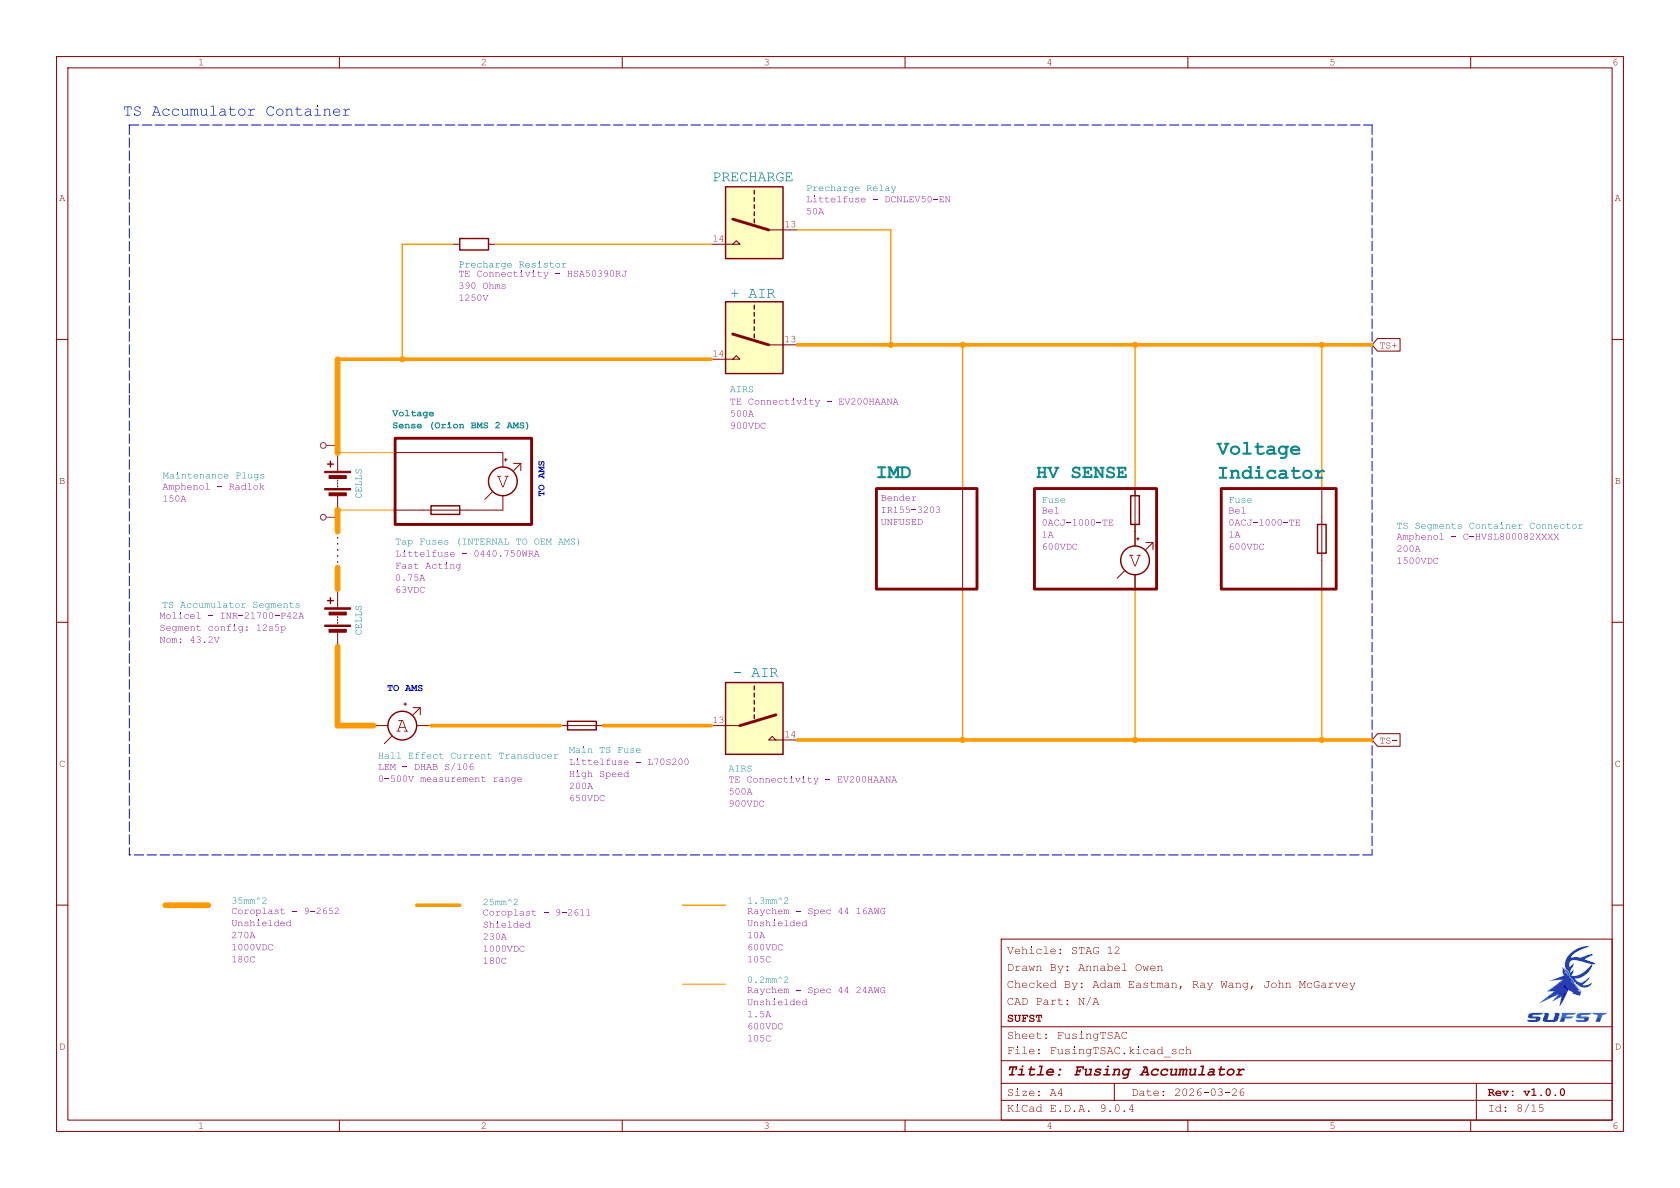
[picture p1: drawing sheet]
(kicad_sch
 (version 20250114)
 (generator "eeschema")
 (generator_version "9.0")
 (paper "A4")
 (title_block
  (title "Fusing Accumulator")
  (date "2026-03-26")
  (rev "v1.0.0")
  (company "SUFST")
  (comment 1 "STAG 12")
  (comment 2 "Annabel Owen")
  (comment 3 "Adam Eastman, Ray Wang, John McGarvey")
  (comment 4 "N/A"))
 (lib_symbols
  (symbol "Ammeter_DC_1"
   (pin_numbers (hide yes))
   (pin_names
    (offset 0.0254) (hide yes)) (exclude_from_sim no) (in_bom yes) (on_board yes)
   (property "Reference" "MES1" (at 7.62 0.4445 90) (effects (font (size 1.27 1.27))))
   (property "Value" "Ammeter_DC" (at 5.08 0.4445 90) (effects (font (size 1.27 1.27))))
   (property "Footprint" "" (at 0 2.54 90) (effects (font (size 1.27 1.27)) (hide yes)))
   (property "Datasheet" "~" (at 0 2.54 90) (effects (font (size 1.27 1.27)) (hide yes)))
   (property "Description" "DC ammeter" (at 0 0 0) (effects (font (size 1.27 1.27)) (hide yes)))
   (symbol "Ammeter_DC_1_0_0"
    (polyline (pts (xy -3.175 -3.175) (xy -1.905 -1.905)) (stroke (width 0) (type default)) (fill (type none)))
    (polyline (pts (xy 1.905 3.175) (xy 3.175 3.175) (xy 3.175 1.905)) (stroke (width 0) (type default)) (fill (type none)))
    (polyline (pts (xy 1.905 1.905) (xy 3.175 3.175)) (stroke (width 0) (type default)) (fill (type none)))
    (text "A" (at 0 0 0) (effects (font (size 2.54 2.54)))))
   (symbol "Ammeter_DC_1_0_1"
    (circle (center 0 0) (radius 2.54) (stroke (width 0.254) (type default)) (fill (type none)))
    (polyline (pts (xy 0.254 3.81) (xy 0.762 3.81)) (stroke (width 0) (type default)) (fill (type none)))
    (polyline (pts (xy 0.508 4.064) (xy 0.508 3.556)) (stroke (width 0) (type default)) (fill (type none))))
   (symbol "Ammeter_DC_1_1_1"
    (pin passive line (at -5.08 0 0) (length 2.54) (name "+" (effects (font (size 1.27 1.27)))) (number "2" (effects (font (size 1.27 1.27)))))
    (pin passive line (at 5.08 0 180) (length 2.54) (name "-" (effects (font (size 1.27 1.27)))) (number "1" (effects (font (size 1.27 1.27))))))
   (embedded_fonts no))
  (symbol "Device:Battery"
   (pin_numbers (hide yes))
   (pin_names
    (offset 0) (hide yes)) (exclude_from_sim no) (in_bom yes) (on_board yes)
   (property "Reference" "BT" (at 2.54 2.54 0) (effects (font (size 1.27 1.27)) (justify left)))
   (property "Value" "Battery" (at 2.54 0 0) (effects (font (size 1.27 1.27)) (justify left)))
   (property "Footprint" "" (at 0 1.524 90) (effects (font (size 1.27 1.27)) (hide yes)))
   (property "Datasheet" "~" (at 0 1.524 90) (effects (font (size 1.27 1.27)) (hide yes)))
   (property "Description" "Multiple-cell battery" (at 0 0 0) (effects (font (size 1.27 1.27)) (hide yes)))
   (symbol "Battery_0_1"
    (rectangle (start -2.286 1.778) (end 2.286 1.524) (stroke (width 0) (type default)) (fill (type outline)))
    (rectangle (start -2.286 -1.27) (end 2.286 -1.524) (stroke (width 0) (type default)) (fill (type outline)))
    (rectangle (start -1.524 1.016) (end 1.524 0.508) (stroke (width 0) (type default)) (fill (type outline)))
    (rectangle (start -1.524 -2.032) (end 1.524 -2.54) (stroke (width 0) (type default)) (fill (type outline)))
    (polyline (pts (xy 0 1.778) (xy 0 2.54)) (stroke (width 0) (type default)) (fill (type none)))
    (polyline (pts (xy 0 0) (xy 0 0.254)) (stroke (width 0) (type default)) (fill (type none)))
    (polyline (pts (xy 0 -0.508) (xy 0 -0.254)) (stroke (width 0) (type default)) (fill (type none)))
    (polyline (pts (xy 0 -1.016) (xy 0 -0.762)) (stroke (width 0) (type default)) (fill (type none)))
    (polyline (pts (xy 0.762 3.048) (xy 1.778 3.048)) (stroke (width 0.254) (type default)) (fill (type none)))
    (polyline (pts (xy 1.27 3.556) (xy 1.27 2.54)) (stroke (width 0.254) (type default)) (fill (type none))))
   (symbol "Battery_1_1"
    (pin passive line (at 0 5.08 270) (length 2.54) (name "+" (effects (font (size 1.27 1.27)))) (number "1" (effects (font (size 1.27 1.27)))))
    (pin passive line (at 0 -5.08 90) (length 2.54) (name "-" (effects (font (size 1.27 1.27)))) (number "2" (effects (font (size 1.27 1.27))))))
   (embedded_fonts no))
  (symbol "Device:Fuse"
   (pin_numbers (hide yes))
   (pin_names
    (offset 0)) (exclude_from_sim no) (in_bom yes) (on_board yes)
   (property "Reference" "F" (at 2.032 0 90) (effects (font (size 1.27 1.27))))
   (property "Value" "Fuse" (at -1.905 0 90) (effects (font (size 1.27 1.27))))
   (property "Footprint" "" (at -1.778 0 90) (effects (font (size 1.27 1.27)) (hide yes)))
   (property "Datasheet" "~" (at 0 0 0) (effects (font (size 1.27 1.27)) (hide yes)))
   (property "Description" "Fuse" (at 0 0 0) (effects (font (size 1.27 1.27)) (hide yes)))
   (symbol "Fuse_0_1"
    (rectangle (start -0.762 -2.54) (end 0.762 2.54) (stroke (width 0.254) (type default)) (fill (type none)))
    (polyline (pts (xy 0 2.54) (xy 0 -2.54)) (stroke (width 0) (type default)) (fill (type none))))
   (symbol "Fuse_1_1"
    (pin passive line (at 0 3.81 270) (length 1.27) (name "~" (effects (font (size 1.27 1.27)))) (number "1" (effects (font (size 1.27 1.27)))))
    (pin passive line (at 0 -3.81 90) (length 1.27) (name "~" (effects (font (size 1.27 1.27)))) (number "2" (effects (font (size 1.27 1.27))))))
   (embedded_fonts no))
  (symbol "Device:R"
   (pin_numbers (hide yes))
   (pin_names
    (offset 0)) (exclude_from_sim no) (in_bom yes) (on_board yes)
   (property "Reference" "R" (at 2.032 0 90) (effects (font (size 1.27 1.27))))
   (property "Value" "R" (at 0 0 90) (effects (font (size 1.27 1.27))))
   (property "Footprint" "" (at -1.778 0 90) (effects (font (size 1.27 1.27)) (hide yes)))
   (property "Datasheet" "~" (at 0 0 0) (effects (font (size 1.27 1.27)) (hide yes)))
   (property "Description" "Resistor" (at 0 0 0) (effects (font (size 1.27 1.27)) (hide yes)))
   (symbol "R_0_1"
    (rectangle (start -1.016 -2.54) (end 1.016 2.54) (stroke (width 0.254) (type default)) (fill (type none))))
   (symbol "R_1_1"
    (pin passive line (at 0 3.81 270) (length 1.27) (name "~" (effects (font (size 1.27 1.27)))) (number "1" (effects (font (size 1.27 1.27)))))
    (pin passive line (at 0 -3.81 90) (length 1.27) (name "~" (effects (font (size 1.27 1.27)))) (number "2" (effects (font (size 1.27 1.27))))))
   (embedded_fonts no))
  (symbol "Device:Voltmeter_DC"
   (pin_numbers (hide yes))
   (pin_names
    (offset 0.0254) (hide yes)) (exclude_from_sim no) (in_bom yes) (on_board yes)
   (property "Reference" "MES" (at -3.302 1.016 0) (effects (font (size 1.27 1.27)) (justify right)))
   (property "Value" "Voltmeter_DC" (at -3.302 -0.762 0) (effects (font (size 1.27 1.27)) (justify right)))
   (property "Footprint" "" (at 0 2.54 90) (effects (font (size 1.27 1.27)) (hide yes)))
   (property "Datasheet" "~" (at 0 2.54 90) (effects (font (size 1.27 1.27)) (hide yes)))
   (property "Description" "DC voltmeter" (at 0 0 0) (effects (font (size 1.27 1.27)) (hide yes)))
   (symbol "Voltmeter_DC_0_0"
    (polyline (pts (xy -3.175 -3.175) (xy -1.905 -1.905)) (stroke (width 0) (type default)) (fill (type none)))
    (polyline (pts (xy 1.905 3.175) (xy 3.175 3.175) (xy 3.175 1.905)) (stroke (width 0) (type default)) (fill (type none)))
    (polyline (pts (xy 1.905 1.905) (xy 3.175 3.175)) (stroke (width 0) (type default)) (fill (type none)))
    (text "V" (at 0 0 0) (effects (font (size 2.54 2.54)))))
   (symbol "Voltmeter_DC_0_1"
    (circle (center 0 0) (radius 2.54) (stroke (width 0.254) (type default)) (fill (type none)))
    (polyline (pts (xy 0.254 3.81) (xy 0.762 3.81)) (stroke (width 0) (type default)) (fill (type none)))
    (polyline (pts (xy 0.508 4.064) (xy 0.508 3.556)) (stroke (width 0) (type default)) (fill (type none))))
   (symbol "Voltmeter_DC_1_1"
    (pin passive line (at 0 5.08 270) (length 2.54) (name "+" (effects (font (size 1.27 1.27)))) (number "2" (effects (font (size 1.27 1.27)))))
    (pin passive line (at 0 -5.08 90) (length 2.54) (name "-" (effects (font (size 1.27 1.27)))) (number "1" (effects (font (size 1.27 1.27))))))
   (embedded_fonts no))
  (symbol "Relay_SPST-NO_1" (exclude_from_sim no) (in_bom yes) (on_board yes)
   (property "Reference" "K19" (at 15.24 0 90) (effects (font (size 1.27 1.27)) (hide yes)))
   (property "Value" "+ AIR" (at -6.096 0.254 90) (effects (font (size 1.905 1.905))))
   (property "Footprint" "" (at 11.43 -1.27 0) (effects (font (size 1.27 1.27)) (justify left) (hide yes)))
   (property "Datasheet" "~" (at 0 0 0) (effects (font (size 1.27 1.27)) (hide yes)))
   (property "Description" "Relay SPST, normally open, EN50005" (at 0 0 0) (effects (font (size 1.27 1.27)) (hide yes)))
   (property "PN" "EV200HAANA" (at -3.81 0.254 90) (effects (font (size 1.27 1.27))))
   (property "Coil Current" "156mA" (at -3.048 8.763 90) (effects (font (size 1.27 1.27)) (hide yes)))
   (property "Contact Current" "500A" (at 4.318 8.001 90) (effects (font (size 1.27 1.27))))
   (symbol "Relay_SPST-NO_1_0_0"
    (polyline (pts (xy 7.62 5.08) (xy 7.62 2.54) (xy 6.985 3.175) (xy 7.62 3.81)) (stroke (width 0) (type default)) (fill (type none))))
   (symbol "Relay_SPST-NO_1_0_1"
    (rectangle (start -2.54 5.08) (end 10.16 -5.08) (stroke (width 0.254) (type default)) (fill (type background)))
    (polyline (pts (xy -1.905 0) (xy -1.27 0)) (stroke (width 0.254) (type default)) (fill (type none)))
    (polyline (pts (xy -0.635 0) (xy 0 0)) (stroke (width 0.254) (type default)) (fill (type none)))
    (polyline (pts (xy 0.635 0) (xy 1.27 0)) (stroke (width 0.254) (type default)) (fill (type none)))
    (polyline (pts (xy 1.905 0) (xy 2.54 0)) (stroke (width 0.254) (type default)) (fill (type none)))
    (polyline (pts (xy 3.175 0) (xy 3.81 0)) (stroke (width 0.254) (type default)) (fill (type none)))
    (polyline (pts (xy 5.08 -2.54) (xy 3.175 3.81)) (stroke (width 0.508) (type default)) (fill (type none)))
    (polyline (pts (xy 5.08 -2.54) (xy 5.08 -5.08)) (stroke (width 0) (type default)) (fill (type none))))
   (symbol "Relay_SPST-NO_1_1_1"
    (pin passive line (at 5.08 -7.62 90) (length 2.54) (name "~" (effects (font (size 1.27 1.27)))) (number "13" (effects (font (size 1.27 1.27)))))
    (pin passive line (at 7.62 7.62 270) (length 2.54) (name "~" (effects (font (size 1.27 1.27)))) (number "14" (effects (font (size 1.27 1.27))))))
   (embedded_fonts no)))
 (rectangle
  (start 215.9 86.36)
  (end 236.22 104.14)
  (stroke (width 0.508) (type solid) (color 132 0 0 1))
  (fill (type none)))
 (rectangle
  (start 69.85 77.47)
  (end 93.98 92.71)
  (stroke (width 0.508) (type solid) (color 132 0 0 1))
  (fill (type none)))
 (rectangle
  (start 182.88 86.36)
  (end 204.47 104.14)
  (stroke (width 0.508) (type solid) (color 132 0 0 1))
  (fill (type none)))
 (rectangle
  (start 154.94 86.36)
  (end 172.72 104.14)
  (stroke (width 0.508) (type solid) (color 132 0 0 1))
  (fill (type none)))
 (text "Molicel - INR-21700-P42A\nSegment config: 12s5p\nNom: 43.2V"
  (exclude_from_sim no)
  (at 28.194 111.506 0)
  (effects (font (size 1.27 1.27) (color 132 0 132 1)) (justify left)))
 (text "Coroplast - 9-2652\nUnshielded\n270A\n1000VDC\n180C"
  (exclude_from_sim no)
  (at 40.894 165.862 0)
  (effects (font (size 1.27 1.27) (color 132 0 132 1)) (justify left)))
 (text "Main TS Fuse"
  (exclude_from_sim no)
  (at 100.584 133.096 0)
  (effects (font (size 1.27 1.27) (color 0 132 132 1)) (justify left)))
 (text "AIRS"
  (exclude_from_sim no)
  (at 129.032 69.342 0)
  (effects (font (size 1.27 1.27) (color 0 132 132 1)) (justify left)))
 (text "Maintenance Plugs"
  (exclude_from_sim no)
  (at 37.846 84.582 0)
  (effects (font (size 1.27 1.27) (color 0 132 132 1))))
 (text "TS Accumulator Container"
  (exclude_from_sim no)
  (at 41.91 20.32 0)
  (effects (font (size 2 2))))
 (text "Littelfuse - DCNLEV50-EN\n50A"
  (exclude_from_sim no)
  (at 142.494 36.83 0)
  (effects (font (size 1.27 1.27) (color 132 0 132 1)) (justify left)))
 (text "Precharge Relay\n"
  (exclude_from_sim no)
  (at 142.494 33.782 0)
  (effects (font (size 1.27 1.27) (color 0 132 132 1)) (justify left)))
 (text "Bender \nIR155-3203\nUNFUSED"
  (exclude_from_sim no)
  (at 155.702 90.678 0)
  (effects (font (size 1.27 1.27) (color 132 0 132 1)) (justify left)))
 (text "0.2mm^2"
  (exclude_from_sim no)
  (at 132.08 173.736 0)
  (effects (font (size 1.27 1.27) (color 0 132 132 1)) (justify left)))
 (text "TE Connectivity - HSA50390RJ\n390 Ohms\n1250V\n"
  (exclude_from_sim no)
  (at 81.026 51.054 0)
  (effects (font (size 1.27 1.27) (color 132 0 132 1)) (justify left)))
 (text "Amphenol - Radlok\n150A"
  (exclude_from_sim no)
  (at 28.702 87.63 0)
  (effects (font (size 1.27 1.27) (color 132 0 132 1)) (justify left)))
 (text "TS Accumulator Segments"
  (exclude_from_sim no)
  (at 40.894 107.442 0)
  (effects (font (size 1.27 1.27) (color 0 132 132 1))))
 (text "Littelfuse - 0440.750WRA\nFast Acting\n0.75A\n63VDC"
  (exclude_from_sim no)
  (at 69.85 101.6 0)
  (effects (font (size 1.27 1.27) (color 132 0 132 1)) (justify left)))
 (text "Amphenol - C-HVSL800082XXXX\n200A\n1500VDC"
  (exclude_from_sim no)
  (at 246.888 97.536 0)
  (effects (font (size 1.27 1.27) (color 132 0 132 1)) (justify left)))
 (text "TO AMS"
  (exclude_from_sim no)
  (at 96.012 84.836 90)
  (effects (font (size 1.27 1.27) (thickness 0.254)
    (bold yes) (color 0 0 194 1))))
 (text "Coroplast - 9-2611\nShielded\n230A\n1000VDC\n180C"
  (exclude_from_sim no)
  (at 85.344 166.116 0)
  (effects (font (size 1.27 1.27) (color 132 0 132 1)) (justify left)))
 (text "Raychem - Spec 44 24AWG\nUnshielded\n1.5A\n600VDC\n105C"
  (exclude_from_sim no)
  (at 132.08 179.832 0)
  (effects (font (size 1.27 1.27) (color 132 0 132 1)) (justify left)))
 (text "TO AMS"
  (exclude_from_sim no)
  (at 71.628 122.174 0)
  (effects (font (size 1.27 1.27) (thickness 0.254)
    (bold yes) (color 0 0 194 1))))
 (text "AIRS"
  (exclude_from_sim no)
  (at 128.778 136.398 0)
  (effects (font (size 1.27 1.27) (color 0 132 132 1)) (justify left)))
 (text "HV SENSE"
  (exclude_from_sim no)
  (at 191.262 84.328 0)
  (effects (font (size 2.413 2.413) (thickness 0.508)
    (bold yes) (color 0 132 132 1))))
 (text "Voltage \nIndicator"
  (exclude_from_sim no)
  (at 215.138 82.296 0)
  (effects (font (size 2.54 2.54) (thickness 0.508)
    (bold yes) (color 0 132 132 1)) (justify left)))
 (text "IMD"
  (exclude_from_sim no)
  (at 157.988 84.328 0)
  (effects (font (size 2.54 2.54) (thickness 0.508)
    (bold yes) (color 0 132 132 1))))
 (text "25mm^2"
  (exclude_from_sim no)
  (at 85.344 160.02 0)
  (effects (font (size 1.27 1.27) (color 0 132 132 1)) (justify left)))
 (text "35mm^2"
  (exclude_from_sim no)
  (at 40.894 159.766 0)
  (effects (font (size 1.27 1.27) (color 0 132 132 1)) (justify left)))
 (text "Voltage\nSense (Orion BMS 2 AMS)"
  (exclude_from_sim no)
  (at 69.342 74.676 0)
  (effects (font (size 1.27 1.27) (thickness 0.508)
    (bold yes) (color 0 132 132 1)) (justify left)))
 (text "TS Segments Container Connector"
  (exclude_from_sim no)
  (at 246.888 93.472 0)
  (effects (font (size 1.27 1.27) (color 0 132 132 1)) (justify left)))
 (text "Raychem - Spec 44 16AWG\nUnshielded\n10A\n600VDC\n105C"
  (exclude_from_sim no)
  (at 132.08 165.862 0)
  (effects (font (size 1.27 1.27) (color 132 0 132 1)) (justify left)))
 (text "Bel\n0ACJ-1000-TE\n1A\n600VDC"
  (exclude_from_sim no)
  (at 217.17 93.98 0)
  (effects (font (size 1.27 1.27) (color 132 0 132 1)) (justify left)))
 (text "Bel\n0ACJ-1000-TE\n1A\n600VDC"
  (exclude_from_sim no)
  (at 184.15 93.98 0)
  (effects (font (size 1.27 1.27) (color 132 0 132 1)) (justify left)))
 (text "Littelfuse - L70S200\nHigh Speed\n200A\n650VDC"
  (exclude_from_sim no)
  (at 100.584 138.43 0)
  (effects (font (size 1.27 1.27) (color 132 0 132 1)) (justify left)))
 (text "Fuse"
  (exclude_from_sim no)
  (at 184.15 88.9 0)
  (effects (font (size 1.27 1.27) (color 0 132 132 1)) (justify left)))
 (text "TE Connectivity - EV200HAANA\n500A\n900VDC"
  (exclude_from_sim no)
  (at 128.778 140.462 0)
  (effects (font (size 1.27 1.27) (color 132 0 132 1)) (justify left)))
 (text "1.3mm^2"
  (exclude_from_sim no)
  (at 132.08 159.766 0)
  (effects (font (size 1.27 1.27) (color 0 132 132 1)) (justify left)))
 (text "LEM - DHAB S/106\n0-500V measurement range\n"
  (exclude_from_sim no)
  (at 66.802 137.16 0)
  (effects (font (size 1.27 1.27) (color 132 0 132 1)) (justify left)))
 (text "Fuse"
  (exclude_from_sim no)
  (at 217.17 88.9 0)
  (effects (font (size 1.27 1.27) (color 0 132 132 1)) (justify left)))
 (text "TE Connectivity - EV200HAANA\n500A\n900VDC"
  (exclude_from_sim no)
  (at 129.032 73.66 0)
  (effects (font (size 1.27 1.27) (color 132 0 132 1)) (justify left)))
 (text "Tap Fuses (INTERNAL TO OEM AMS)"
  (exclude_from_sim no)
  (at 69.85 96.266 0)
  (effects (font (size 1.27 1.27) (color 0 132 132 1)) (justify left)))
 (text "Hall Effect Current Transducer\n"
  (exclude_from_sim no)
  (at 66.802 134.112 0)
  (effects (font (size 1.27 1.27) (color 0 132 132 1)) (justify left)))
 (junction
  (at 170.18 60.96)
  (diameter 0)
  (color 255 153 0 1))
 (junction
  (at 233.68 130.81)
  (diameter 0)
  (color 255 153 0 1))
 (junction
  (at 71.12 63.5)
  (diameter 0)
  (color 255 153 0 1))
 (junction
  (at 170.18 130.81)
  (diameter 0)
  (color 255 153 0 1))
 (junction
  (at 59.69 90.17)
  (diameter 0)
  (color 255 153 0 1))
 (junction
  (at 200.66 130.81)
  (diameter 0)
  (color 255 153 0 1))
 (junction
  (at 233.68 60.96)
  (diameter 0)
  (color 255 153 0 1))
 (junction
  (at 59.69 80.01)
  (diameter 0)
  (color 255 153 0 1))
 (junction
  (at 157.48 60.96)
  (diameter 0)
  (color 255 153 0 1))
 (junction
  (at 200.66 60.96)
  (diameter 0)
  (color 255 153 0 1))
 (polyline
  (pts (xy 22.86 22.098) (xy 22.86 69.85))
  (stroke (width 0) (type dash)))
 (wire
  (pts (xy 59.69 63.5) (xy 59.69 80.01))
  (stroke (width 1.016) (type default) (color 255 153 0 1)))
 (polyline
  (pts (xy 22.86 69.85) (xy 22.86 115.57))
  (stroke (width 0) (type dash)))
 (wire
  (pts (xy 59.69 90.17) (xy 69.85 90.17))
  (stroke (width 0) (type default) (color 255 153 0 1)))
 (wire
  (pts (xy 170.18 130.81) (xy 200.66 130.81))
  (stroke (width 0.635) (type default) (color 255 153 0 1)))
 (wire
  (pts (xy 59.69 80.01) (xy 69.85 80.01))
  (stroke (width 0) (type default) (color 255 153 0 1)))
 (wire
  (pts (xy 82.55 90.17) (xy 88.9 90.17))
  (stroke (width 0) (type default) (color 132 0 0 1)))
 (wire
  (pts (xy 233.68 86.36) (xy 233.68 91.44))
  (stroke (width 0) (type default) (color 132 0 0 1)))
 (wire
  (pts (xy 69.85 80.01) (xy 88.9 80.01))
  (stroke (width 0) (type default) (color 132 0 0 1)))
 (wire
  (pts (xy 158.75 60.96) (xy 170.18 60.96))
  (stroke (width 0) (type default) (color 255 153 0 1)))
 (wire
  (pts (xy 233.68 60.96) (xy 233.68 86.36))
  (stroke (width 0.254) (type default) (color 255 153 0 1)))
 (wire
  (pts (xy 200.66 60.96) (xy 200.66 86.36))
  (stroke (width 0.254) (type default) (color 255 153 0 1)))
 (wire
  (pts (xy 71.12 63.5) (xy 125.73 63.5))
  (stroke (width 0.635) (type default) (color 255 153 0 1)))
 (wire
  (pts (xy 69.85 90.17) (xy 74.93 90.17))
  (stroke (width 0) (type default) (color 132 0 0 1)))
 (wire
  (pts (xy 170.18 104.14) (xy 170.18 130.81))
  (stroke (width 0.254) (type default) (color 255 153 0 1)))
 (wire
  (pts (xy 80.01 43.18) (xy 71.12 43.18))
  (stroke (width 0.254) (type default) (color 255 153 0 1)))
 (wire
  (pts (xy 170.18 86.36) (xy 170.18 104.14))
  (stroke (width 0) (type default) (color 132 0 0 1)))
 (wire
  (pts (xy 59.69 114.3) (xy 59.69 128.27))
  (stroke (width 1.016) (type default) (color 255 153 0 1)))
 (wire
  (pts (xy 140.97 40.64) (xy 157.48 40.64))
  (stroke (width 0.254) (type default) (color 255 153 0 1)))
 (wire
  (pts (xy 59.69 93.98) (xy 59.69 90.17))
  (stroke (width 1.016) (type default) (color 255 153 0 1)))
 (wire
  (pts (xy 120.65 160.02) (xy 128.27 160.02))
  (stroke (width 0.254) (type default) (color 255 153 0 1)))
 (polyline
  (pts (xy 22.86 115.57) (xy 22.86 151.13))
  (stroke (width 0) (type dash)))
 (wire
  (pts (xy 233.68 130.81) (xy 242.57 130.81))
  (stroke (width 0.635) (type default) (color 255 153 0 1)))
 (wire
  (pts (xy 120.65 173.99) (xy 128.27 173.99))
  (stroke (width 0) (type default) (color 255 153 0 1)))
 (polyline
  (pts (xy 33.02 22.098) (xy 242.57 22.098))
  (stroke (width 0) (type dash)))
 (wire
  (pts (xy 59.69 128.27) (xy 66.04 128.27))
  (stroke (width 1.016) (type default) (color 255 153 0 1)))
 (wire
  (pts (xy 233.68 60.96) (xy 242.57 60.96))
  (stroke (width 0.635) (type default) (color 255 153 0 1)))
 (wire
  (pts (xy 29.21 160.02) (xy 36.83 160.02))
  (stroke (width 1.016) (type default) (color 255 153 0 1)))
 (polyline
  (pts (xy 22.86 22.098) (xy 33.02 22.098))
  (stroke (width 0) (type dash)))
 (wire
  (pts (xy 170.18 60.96) (xy 170.18 86.36))
  (stroke (width 0.254) (type default) (color 255 153 0 1)))
 (wire
  (pts (xy 200.66 130.81) (xy 233.68 130.81))
  (stroke (width 0.635) (type default) (color 255 153 0 1)))
 (wire
  (pts (xy 106.68 128.27) (xy 125.73 128.27))
  (stroke (width 0.635) (type default) (color 255 153 0 1)))
 (wire
  (pts (xy 157.48 60.96) (xy 170.18 60.96))
  (stroke (width 0.635) (type default) (color 255 153 0 1)))
 (wire
  (pts (xy 200.66 60.96) (xy 233.68 60.96))
  (stroke (width 0.635) (type default) (color 255 153 0 1)))
 (wire
  (pts (xy 157.48 40.64) (xy 157.48 60.96))
  (stroke (width 0.254) (type default) (color 255 153 0 1)))
 (wire
  (pts (xy 233.68 99.06) (xy 233.68 104.14))
  (stroke (width 0) (type default) (color 132 0 0 1)))
 (wire
  (pts (xy 71.12 43.18) (xy 71.12 63.5))
  (stroke (width 0.254) (type default) (color 255 153 0 1)))
 (wire
  (pts (xy 87.63 43.18) (xy 125.73 43.18))
  (stroke (width 0.254) (type default) (color 255 153 0 1)))
 (wire
  (pts (xy 200.66 104.14) (xy 200.66 130.81))
  (stroke (width 0.254) (type default) (color 255 153 0 1)))
 (polyline
  (pts (xy 242.57 151.13) (xy 22.86 151.13))
  (stroke (width 0) (type dash)))
 (wire
  (pts (xy 73.66 160.02) (xy 81.28 160.02))
  (stroke (width 0.635) (type default) (color 255 153 0 1)))
 (wire
  (pts (xy 59.69 104.14) (xy 59.69 100.33))
  (stroke (width 1.016) (type default) (color 255 153 0 1)))
 (wire
  (pts (xy 59.69 93.98) (xy 59.69 104.14))
  (stroke (width 0.254) (type dot) (color 0 0 0 1)))
 (wire
  (pts (xy 233.68 104.14) (xy 233.68 130.81))
  (stroke (width 0.254) (type default) (color 255 153 0 1)))
 (wire
  (pts (xy 170.18 60.96) (xy 200.66 60.96))
  (stroke (width 0.635) (type default) (color 255 153 0 1)))
 (wire
  (pts (xy 76.2 128.27) (xy 99.06 128.27))
  (stroke (width 0.635) (type default) (color 255 153 0 1)))
 (wire
  (pts (xy 157.48 60.96) (xy 140.97 60.96))
  (stroke (width 0.635) (type default) (color 255 153 0 1)))
 (wire
  (pts (xy 140.97 130.81) (xy 170.18 130.81))
  (stroke (width 0.635) (type default) (color 255 153 0 1)))
 (polyline
  (pts (xy 242.57 22.098) (xy 242.57 151.13))
  (stroke (width 0) (type dash)))
 (wire
  (pts (xy 59.69 63.5) (xy 71.12 63.5))
  (stroke (width 0.635) (type default) (color 255 153 0 1)))
 (global_label "TS-"
  (shape input)
  (at 242.57 130.81 0)
  (fields_autoplaced yes)
  (effects (font (size 1.27 1.27)) (justify left))
  (property "Intersheetrefs" "${INTERSHEET_REFS}" (at 248.6505 130.81 0) (effects (font (size 1.27 1.27)) (justify left) (hide yes))))
 (global_label "TS+"
  (shape input)
  (at 242.57 60.96 0)
  (fields_autoplaced yes)
  (effects (font (size 1.27 1.27)) (justify left))
  (property "Intersheetrefs" "${INTERSHEET_REFS}" (at 247.876 60.96 0) (effects (font (size 1.27 1.27)) (justify left) (hide yes))))
 (netclass_flag ""
  (length 2.54)
  (shape round)
  (at 59.69 78.74 90)
  (fields_autoplaced yes)
  (effects (font (size 1.27 1.27)) (justify left bottom))
  (property "Netclass" "" (at -209.55 -22.86 0) (effects (font (size 1.27 1.27))))
  (property "Component Class" "" (at -209.55 -22.86 0) (effects (font (size 1.27 1.27)
    (italic yes)))))
 (netclass_flag ""
  (length 2.54)
  (shape round)
  (at 59.69 91.44 90)
  (fields_autoplaced yes)
  (effects (font (size 1.27 1.27)) (justify left bottom))
  (property "Netclass" "" (at -209.55 -10.16 0) (effects (font (size 1.27 1.27))))
  (property "Component Class" "" (at -209.55 -10.16 0) (effects (font (size 1.27 1.27)
    (italic yes)))))
 (symbol
  (lib_id "Device:Fuse")
  (at 200.66 90.17 180)
  (unit 1)
  (exclude_from_sim no)
  (in_bom yes)
  (on_board yes)
  (dnp no)
  (property "Reference" "F5" (at 198.12 91.4401 0) (effects (font (size 1.27 1.27)) (justify left) (hide yes)))
  (property "Value" "2A" (at 198.12 88.646 90) (effects (font (size 1.27 1.27)) (justify left) (hide yes)))
  (property "Footprint" "" (at 202.438 90.17 90) (effects (font (size 1.27 1.27)) (hide yes)))
  (property "Datasheet" "~" (at 200.66 90.17 0) (effects (font (size 1.27 1.27)) (hide yes)))
  (property "Description" "Fuse" (at 200.66 90.17 0) (effects (font (size 1.27 1.27)) (hide yes)))
  (pin "1")
  (pin "2"))
 (symbol
  (lib_id "Device:Battery")
  (at 59.69 85.09 0)
  (mirror y)
  (unit 1)
  (exclude_from_sim no)
  (in_bom yes)
  (on_board yes)
  (dnp no)
  (property "Reference" "BT?" (at 56.515 83.2484 0) (effects (font (size 1.27 1.27)) (justify left) (hide yes)))
  (property "Value" "CELLS" (at 63.373 88.138 90) (effects (font (size 1.27 1.27)) (justify left)))
  (property "Footprint" "" (at 59.69 83.566 90) (effects (font (size 1.27 1.27)) (hide yes)))
  (property "Datasheet" "~" (at 59.69 83.566 90) (effects (font (size 1.27 1.27)) (hide yes)))
  (property "Description" "Multiple-cell battery" (at 59.69 85.09 0) (effects (font (size 1.27 1.27)) (hide yes)))
  (pin "2")
  (pin "1"))
 (symbol
  (lib_id "Device:Voltmeter_DC")
  (at 88.9 85.09 0)
  (unit 1)
  (exclude_from_sim no)
  (in_bom yes)
  (on_board yes)
  (dnp no)
  (property "Reference" "MES?" (at 93.98 89.916 90) (effects (font (size 1.27 1.27)) (justify left) (hide yes)))
  (property "Value" "Voltmeter_DC" (at 96.52 89.916 90) (effects (font (size 1.27 1.27)) (justify left) (hide yes)))
  (property "Footprint" "" (at 88.9 82.55 90) (effects (font (size 1.27 1.27)) (hide yes)))
  (property "Datasheet" "~" (at 88.9 82.55 90) (effects (font (size 1.27 1.27)) (hide yes)))
  (property "Description" "DC voltmeter" (at 88.9 85.09 0) (effects (font (size 1.27 1.27)) (hide yes)))
  (pin "1")
  (pin "2"))
 (symbol
  (lib_name "Relay_SPST-NO_1")
  (lib_id "Relay:Relay_SPST-NO")
  (at 133.35 55.88 90)
  (mirror x)
  (unit 1)
  (exclude_from_sim no)
  (in_bom yes)
  (on_board yes)
  (dnp no)
  (property "Reference" "K?" (at 133.35 71.12 90) (effects (font (size 1.27 1.27)) (hide yes)))
  (property "Value" "+ AIR" (at 133.096 51.816 90) (effects (font (size 1.905 1.905))))
  (property "Footprint" "" (at 134.62 67.31 0) (effects (font (size 1.27 1.27)) (justify left) (hide yes)))
  (property "Datasheet" "~" (at 133.35 55.88 0) (effects (font (size 1.27 1.27)) (hide yes)))
  (property "Description" "Relay SPST, normally open, EN50005" (at 133.35 55.88 0) (effects (font (size 1.27 1.27)) (hide yes)))
  (property "PN" "EV200HAANA" (at 134.366 84.836 90) (effects (font (size 1.27 1.27)) (hide yes)))
  (property "Coil Current" "156mA" (at 124.587 52.832 90) (effects (font (size 1.27 1.27)) (hide yes)))
  (property "Contact Current" "500A" (at 134.112 79.248 90) (effects (font (size 1.27 1.27)) (hide yes)))
  (pin "14")
  (pin "13"))
 (symbol
  (lib_id "Device:Fuse")
  (at 102.87 128.27 90)
  (unit 1)
  (exclude_from_sim no)
  (in_bom yes)
  (on_board yes)
  (dnp no)
  (property "Reference" "F?" (at 101.5999 125.73 0) (effects (font (size 1.27 1.27)) (justify left) (hide yes)))
  (property "Value" "2A" (at 104.394 125.73 90) (effects (font (size 1.27 1.27)) (justify left) (hide yes)))
  (property "Footprint" "" (at 102.87 130.048 90) (effects (font (size 1.27 1.27)) (hide yes)))
  (property "Datasheet" "~" (at 102.87 128.27 0) (effects (font (size 1.27 1.27)) (hide yes)))
  (property "Description" "Fuse" (at 102.87 128.27 0) (effects (font (size 1.27 1.27)) (hide yes)))
  (pin "1")
  (pin "2"))
 (symbol
  (lib_id "Device:R")
  (at 83.82 43.18 270)
  (unit 1)
  (exclude_from_sim no)
  (in_bom yes)
  (on_board yes)
  (dnp no)
  (property "Reference" "R?" (at 85.0901 45.72 0) (effects (font (size 1.27 1.27)) (justify left) (hide yes)))
  (property "Value" "Precharge Resistor" (at 81.026 46.736 90) (effects (font (size 1.27 1.27)) (justify left)))
  (property "Footprint" "" (at 83.82 41.402 90) (effects (font (size 1.27 1.27)) (hide yes)))
  (property "Datasheet" "~" (at 83.82 43.18 0) (effects (font (size 1.27 1.27)) (hide yes)))
  (property "Description" "Resistor" (at 83.82 43.18 0) (effects (font (size 1.27 1.27)) (hide yes)))
  (property "PN" "HSA50390RJ" (at 80.518 47.752 90) (effects (font (size 1.27 1.27)) (hide yes)))
  (pin "2")
  (pin "1"))
 (symbol
  (lib_id "Device:Battery")
  (at 59.69 109.22 0)
  (mirror y)
  (unit 1)
  (exclude_from_sim no)
  (in_bom yes)
  (on_board yes)
  (dnp no)
  (property "Reference" "BT?" (at 56.515 107.3784 0) (effects (font (size 1.27 1.27)) (justify left) (hide yes)))
  (property "Value" "CELLS" (at 63.373 112.268 90) (effects (font (size 1.27 1.27)) (justify left)))
  (property "Footprint" "" (at 59.69 107.696 90) (effects (font (size 1.27 1.27)) (hide yes)))
  (property "Datasheet" "~" (at 59.69 107.696 90) (effects (font (size 1.27 1.27)) (hide yes)))
  (property "Description" "Multiple-cell battery" (at 59.69 109.22 0) (effects (font (size 1.27 1.27)) (hide yes)))
  (pin "2")
  (pin "1"))
 (symbol
  (lib_name "Relay_SPST-NO_1")
  (lib_id "Relay:Relay_SPST-NO")
  (at 133.35 123.19 270)
  (unit 1)
  (exclude_from_sim no)
  (in_bom yes)
  (on_board yes)
  (dnp no)
  (property "Reference" "K?" (at 133.35 138.43 90) (effects (font (size 1.27 1.27)) (hide yes)))
  (property "Value" "- AIR" (at 133.604 118.872 90) (effects (font (size 1.905 1.905))))
  (property "Footprint" "" (at 132.08 134.62 0) (effects (font (size 1.27 1.27)) (justify left) (hide yes)))
  (property "Datasheet" "~" (at 133.35 123.19 0) (effects (font (size 1.27 1.27)) (hide yes)))
  (property "Description" "Relay SPST, normally open, EN50005" (at 133.35 123.19 0) (effects (font (size 1.27 1.27)) (hide yes)))
  (property "PN" "EV200HAANA" (at 134.874 114.3 90) (effects (font (size 1.27 1.27)) (hide yes)))
  (property "Coil Current" "156mA" (at 142.113 120.142 90) (effects (font (size 1.27 1.27)) (hide yes)))
  (property "Contact Current" "500A" (at 135.128 108.712 90) (effects (font (size 1.27 1.27)) (hide yes)))
  (pin "14")
  (pin "13"))
 (symbol
  (lib_id "Device:Voltmeter_DC")
  (at 200.66 99.06 0)
  (unit 1)
  (exclude_from_sim no)
  (in_bom yes)
  (on_board yes)
  (dnp no)
  (property "Reference" "MES2" (at 194.564 106.934 0) (effects (font (size 1.27 1.27)) (justify left) (hide yes)))
  (property "Value" "Voltmeter_DC" (at 194.564 109.474 0) (effects (font (size 1.27 1.27)) (justify left) (hide yes)))
  (property "Footprint" "" (at 200.66 96.52 90) (effects (font (size 1.27 1.27)) (hide yes)))
  (property "Datasheet" "~" (at 200.66 96.52 90) (effects (font (size 1.27 1.27)) (hide yes)))
  (property "Description" "DC voltmeter" (at 200.66 99.06 0) (effects (font (size 1.27 1.27)) (hide yes)))
  (pin "1")
  (pin "2"))
 (symbol
  (lib_id "Device:Fuse")
  (at 233.68 95.25 180)
  (unit 1)
  (exclude_from_sim no)
  (in_bom yes)
  (on_board yes)
  (dnp no)
  (property "Reference" "F?" (at 231.14 96.5201 0) (effects (font (size 1.27 1.27)) (justify left) (hide yes)))
  (property "Value" "2A" (at 231.14 93.726 90) (effects (font (size 1.27 1.27)) (justify left) (hide yes)))
  (property "Footprint" "" (at 235.458 95.25 90) (effects (font (size 1.27 1.27)) (hide yes)))
  (property "Datasheet" "~" (at 233.68 95.25 0) (effects (font (size 1.27 1.27)) (hide yes)))
  (property "Description" "Fuse" (at 233.68 95.25 0) (effects (font (size 1.27 1.27)) (hide yes)))
  (pin "1")
  (pin "2"))
 (symbol
  (lib_name "Relay_SPST-NO_1")
  (lib_id "Relay:Relay_SPST-NO")
  (at 133.35 35.56 90)
  (mirror x)
  (unit 1)
  (exclude_from_sim no)
  (in_bom yes)
  (on_board yes)
  (dnp no)
  (property "Reference" "K?" (at 133.35 50.8 90) (effects (font (size 1.27 1.27)) (hide yes)))
  (property "Value" "PRECHARGE" (at 133.096 31.242 90) (effects (font (size 1.905 1.905))))
  (property "Footprint" "" (at 134.62 46.99 0) (effects (font (size 1.27 1.27)) (justify left) (hide yes)))
  (property "Datasheet" "~" (at 133.35 35.56 0) (effects (font (size 1.27 1.27)) (hide yes)))
  (property "Description" "Relay SPST, normally open, EN50005" (at 133.35 35.56 0) (effects (font (size 1.27 1.27)) (hide yes)))
  (property "PN" "EV200HAANA" (at 131.826 26.67 90) (effects (font (size 1.27 1.27)) (hide yes)))
  (property "Coil Current" "156mA" (at 124.587 32.512 90) (effects (font (size 1.27 1.27)) (hide yes)))
  (property "Contact Current" "500A" (at 131.572 21.082 90) (effects (font (size 1.27 1.27)) (hide yes)))
  (pin "14")
  (pin "13"))
 (symbol
  (lib_name "Ammeter_DC_1")
  (lib_id "Device:Ammeter_DC")
  (at 71.12 128.27 0)
  (unit 1)
  (exclude_from_sim no)
  (in_bom yes)
  (on_board yes)
  (dnp no)
  (property "Reference" "MES?" (at 71.12 133.858 0) (effects (font (size 1.27 1.27)) (hide yes)))
  (property "Value" "Ammeter_DC" (at 71.12 136.398 0) (effects (font (size 1.27 1.27)) (hide yes)))
  (property "Footprint" "" (at 71.12 125.73 90) (effects (font (size 1.27 1.27)) (hide yes)))
  (property "Datasheet" "~" (at 71.12 125.73 90) (effects (font (size 1.27 1.27)) (hide yes)))
  (property "Description" "DC ammeter" (at 71.12 128.27 0) (effects (font (size 1.27 1.27)) (hide yes)))
  (pin "2")
  (pin "1"))
 (symbol
  (lib_id "Device:Fuse")
  (at 78.74 90.17 90)
  (unit 1)
  (exclude_from_sim no)
  (in_bom yes)
  (on_board yes)
  (dnp no)
  (property "Reference" "F?" (at 77.4699 87.63 0) (effects (font (size 1.27 1.27)) (justify left) (hide yes)))
  (property "Value" "2A" (at 80.264 87.63 90) (effects (font (size 1.27 1.27)) (justify left) (hide yes)))
  (property "Footprint" "" (at 78.74 91.948 90) (effects (font (size 1.27 1.27)) (hide yes)))
  (property "Datasheet" "~" (at 78.74 90.17 0) (effects (font (size 1.27 1.27)) (hide yes)))
  (property "Description" "Fuse" (at 78.74 90.17 0) (effects (font (size 1.27 1.27)) (hide yes)))
  (pin "1")
  (pin "2")))
